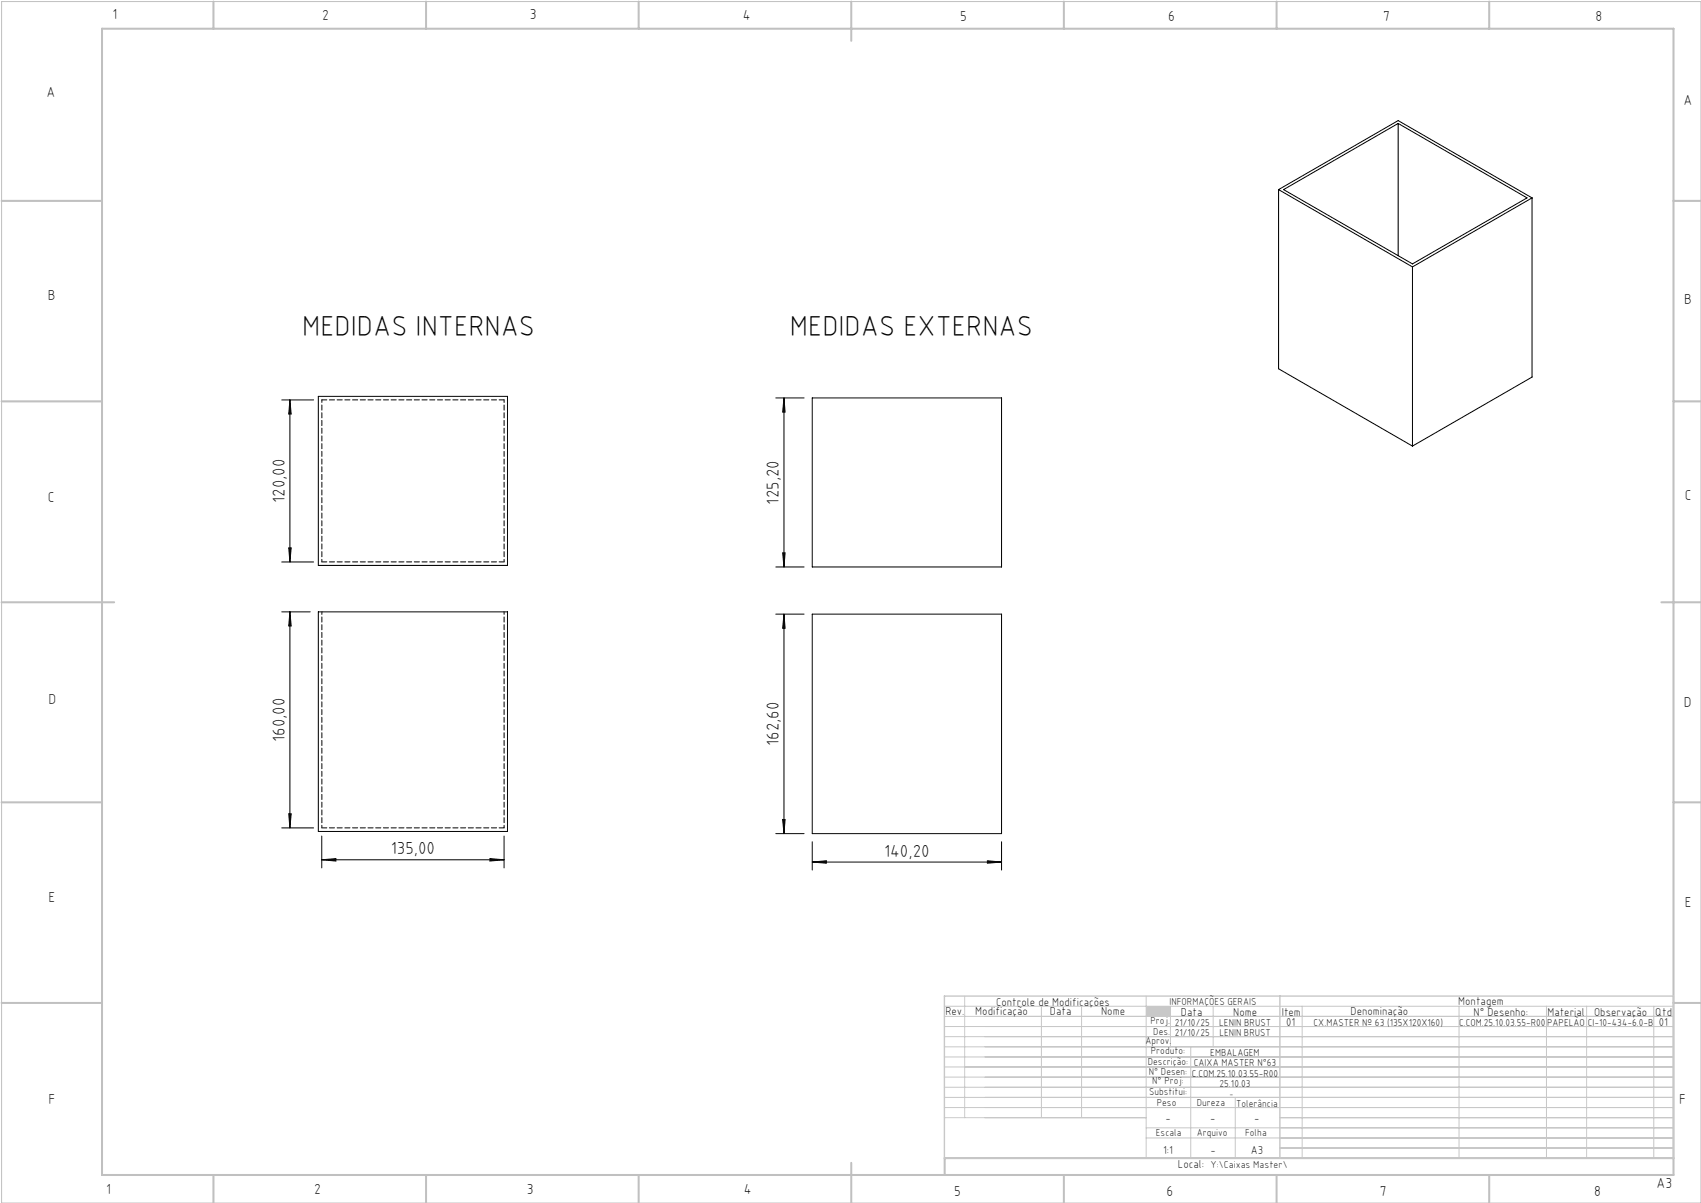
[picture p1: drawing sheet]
<svg xmlns="http://www.w3.org/2000/svg" width="420mm" height="297mm" viewBox="0 0 420 297" stroke-linecap="round" stroke-linejoin="round" font-family="sans-serif">
<path d="M.4 .4h419.6v296.6h-419.6z" fill="none" stroke="#c0c0c0" stroke-width=".25"/>
<g fill="none" stroke="#c0c0c0" stroke-width=".5">
<path d="M25.2 7.1h388v283h-388zM52.7 .4v6.7M105.2 .4v6.7M157.7 .4v6.7M210.2 .4v9.7M262.7 .4v6.7M315.2 .4v6.7M367.7 .4v6.7M.4 49.6h24.8M413.2 49.6h6.8M.4 99.1h24.8M413.2 99.1h6.8"/>
<path d="M.4 148.7h27.8M410.2 148.7h9.8M.4 198.1h24.8M413.2 198.1h6.8M.4 247.6h24.8M413.2 247.6h6.8M52.7 290.1v6.9M105.2 290.1v6.9M157.7 290.1v6.9M210.2 287.1v9.9M262.7 290.1v6.9M315.2 290.1v6.9"/>
<path d="M367.7 290.1v6.9M413.2 285.9h-179.9v4.2"/>
</g>
<g fill="none" stroke="#c3c8d2" stroke-width=".25">
<path d="M233.2 250.9h180M233.2 248.4h180M233.2 253.4h180M233.2 255.9h180M233.2 258.4h180M238.2 245.9v30M257.1 248.4v27.5M267.1 248.4v27.5M283 245.9v40M289 248.4v10M294 258.4v27.5M299.5 248.4v10"/>
<path d="M321.5 248.4v37.5M360.3 248.4v37.5M381.8 248.4v37.5M391.8 248.4v37.5M408.3 248.4v37.5M233.2 260.9h180M233.2 263.4h180M233.2 265.9h180M233.2 268.4h180M233.2 270.9h180M233.2 273.4h180M233.2 275.9h49.8"/>
<path d="M283 278.4h130.2M305 270.9v15M316 275.9h97.2M283 280.9h130.2M316 283.4h97.2"/>
</g>
<path d="M233.2 245.9h180v40h-180zM316 245.9v40" fill="none" stroke="#c3c8d2" stroke-width=".35"/>
<path d="M283 248.4h6v2.5h-6z" fill-rule="evenodd" fill="#c3c8d2"/>
<g fill="none" stroke="#000" stroke-width=".25">
<path d="M345.2 30.5v32.6M315.7 46.8v44.2l33.1 19.1M315.7 46.8l33.1 19.1M315.7 46.8l29.5-17 33.1 19.1M316.9 46.8l28.3-16.3 31.8 18.4-28.2 16.3zM378.3 48.9l-29.5 17M378.3 48.9v44.2l-29.5 17M348.8 65.9v44.2M69.6 98.7h7.8M71.6 98.7l.3 3.5h-.6zM71.6 98.7v40M78.6 97.9h46.7v41.7h-46.7z"/>
<path d="M191.6 98.2h6.9M193.6 98.2l.3 3.5h-.6zM193.6 98.2v41.8M200.6 98.2h46.7v41.8h-46.7zM69.6 138.7h7.8M71.3 135.3h.6l-.3 3.4zM191.6 140h6.9M193.3 136.5h.6l-.3 3.5zM69.6 151.1h7M71.6 151.1l.3 3.4h-.6zM71.6 151.1v53.3M78.6 151.1h46.7v54.2h-46.7z"/>
<path d="M191.6 151.6h6.9M193.6 151.6l.3 3.5h-.6zM193.6 151.6v54.2M200.6 151.6h46.7v54.2h-46.7zM69.6 204.4h7.8M71.3 200.9h.6l-.3 3.5zM79.4 212.3l3.5-.3v.6zM79.4 206.4v7.9M79.4 212.3h45.1M121 212l3.5 .3-3.5 .3zM124.5 206.4v7.9M191.6 205.8h6.9"/>
<path d="M193.3 202.3h.6l-.3 3.5zM200.6 212.8l3.4-.3v.6zM200.6 207.8v7M200.6 212.8h46.7M243.8 212.5l3.5 .3-3.5 .3zM247.3 207.8v7"/>
</g>
<g fill="#000">
<path d="M71.3 135.3h.6l-.3 3.4zM71.6 98.7l.3 3.5h-.6zM193.3 136.5h.6l-.3 3.5zM193.6 98.2l.3 3.5h-.6z"/>
<path d="M71.6 151.1l.3 3.4h-.6zM71.3 200.9h.6l-.3 3.5zM193.6 151.6l.3 3.5h-.6zM193.3 202.3h.6l-.3 3.5z"/>
<path d="M79.4 212.3l3.5-.3v.6zM121 212l3.5 .3-3.5 .3zM200.6 212.8l3.4-.3v.6zM243.8 212.5l3.5 .3-3.5 .3z"/>
</g>
<path d="M124.5 98.7v40M79.5 138.7v-40M79.5 151v53.4M124.5 151v53.4" fill="none" stroke="#000" stroke-width=".25" stroke-dasharray="1.3 .6" stroke-dashoffset=".6"/>
<path d="M79.5 98.7h45M124.5 138.7h-45M79.5 204.4h45" fill="none" stroke="#000" stroke-width=".25" stroke-dasharray="1.3 .6"/>
<g font-size="7.1">
<text x="74.6" y="82.9">MEDIDAS INTERNAS</text>
<text x="195" y="82.9">MEDIDAS EXTERNAS</text>
</g>
<g font-size="4.3">
<text x="70.3" y="124.2" transform="rotate(-90 70.3 124.2)">120,00</text>
<text x="192.3" y="124.6" transform="rotate(-90 192.3 124.6)">125,20</text>
<text x="70.3" y="183.2" transform="rotate(-90 70.3 183.2)">160,00</text>
<text x="192.3" y="184.2" transform="rotate(-90 192.3 184.2)">162,60</text>
<text x="96.5" y="211">135,00</text>
<text x="218.3" y="211.5">140,20</text>
</g>
<g font-size="3.6">
<text x="27.8" y="4.8">1</text>
<text x="79.5" y="4.9">2</text>
<text x="130.8" y="4.8">3</text>
<text x="183.4" y="4.9">4</text>
<text x="237.1" y="5.1">5</text>
<text x="288.4" y="5.2">6</text>
<text x="341.5" y="5.1">7</text>
<text x="394" y="5.2">8</text>
<text x="11.5" y="24">A</text>
<text x="415.7" y="25.8">A</text>
<text x="11.8" y="74.1">B</text>
<text x="415.8" y="75.1">B</text>
<text x="11.8" y="124">C</text>
<text x="416" y="123.5">C</text>
<text x="12" y="173.7">D</text>
<text x="415.8" y="174.7">D</text>
<text x="12" y="222.6">E</text>
<text x="416" y="223.9">E</text>
<text x="12" y="272.6">F</text>
<text x="414.6" y="272.6">F</text>
<text x="409" y="293.3">A3</text>
<text x="26.2" y="294.8">1</text>
<text x="77.6" y="294.8">2</text>
<text x="130.1" y="294.8">3</text>
<text x="183.7" y="294.7">4</text>
<text x="235.6" y="295.2">5</text>
<text x="288" y="295.2">6</text>
<text x="340.7" y="295.2">7</text>
<text x="393.6" y="295.2">8</text>
</g>
<g font-size="2.9">
<text x="240.8" y="250.6">Modificação</text>
<text x="259.2" y="250.6">Data</text>
<text x="271.9" y="250.6">Nome</text>
<text x="290.9" y="288.4">Local:</text>
</g>
<g font-size="2.8">
<text x="233.4" y="250.6">Rev.</text>
<text x="246" y="248.4">Controle de Modificações</text>
<text x="291.6" y="250.8">Data</text>
<text x="304.5" y="250.8">Nome</text>
<text x="316.5" y="250.9">Item</text>
<text x="333.5" y="250.5">Denominação</text>
<text x="360.1" y="248.2">Montagem</text>
<text x="363.9" y="250.8">N° Desenho:</text>
<text x="382.1" y="250.8">Material</text>
<text x="393.6" y="250.8">Observação</text>
<text x="408.7" y="250.9">Qtd</text>
<text x="317.6" y="253.3">01</text>
<text x="409.6" y="253.3">01</text>
<text x="287.7" y="276.9">-</text>
<text x="298.8" y="276.9">-</text>
<text x="309.7" y="276.9">-</text>
<text x="287.2" y="284.8">1:1</text>
<text x="298.9" y="284.8">-</text>
<text x="308.8" y="284.8">A3</text>
</g>
<g font-size="2.5">
<text x="288.7" y="248.2">INFORMAÇÕES GERAIS</text>
<text x="282.8" y="257.8">Aprov.</text>
<text x="284.1" y="252.9">Proj.</text>
<text x="284.8" y="255.4">Des.</text>
<text x="290.1" y="255.8">21/10/25</text>
<text x="290.1" y="253.3">21/10/25</text>
<text x="301" y="253.3">LENIN BRUST</text>
<text x="301.1" y="255.8">LENIN BRUST</text>
<text x="324.3" y="253.3">CX.MASTER Nº 63 (135X120X160)</text>
<text x="360.3" y="253.3">C.COM.25.10.03.55-R00</text>
<text x="382" y="253.3">PAPELÃO</text>
<text x="392" y="253.3">CI-10-434-6.0-B</text>
<text x="283.4" y="262.9">Descrição:</text>
<text x="284.2" y="260.3">Produto:</text>
<text x="294.7" y="263.3">CAIXA MASTER N°63</text>
<text x="298.8" y="260.7">EMBALAGEM</text>
<text x="283.7" y="265.4">N° Desen:</text>
<text x="284.5" y="267.7">N° Proj:</text>
<text x="294.3" y="265.9">C.COM.25.10.03.55-R00</text>
<text x="301.1" y="268.3">25.10.03</text>
<text x="283.7" y="270.4">Substitui:</text>
<text x="285.6" y="273">Peso</text>
<text x="295.5" y="273">Dureza</text>
<text x="305.2" y="273.3">Tolerância</text>
<text x="285.4" y="280.4">Escala</text>
<text x="295.5" y="280.4">Arquivo</text>
<text x="307.5" y="280.4">Folha</text>
<text x="298.9" y="288.4">Y:\Caixas Master\</text>
</g>
<text font-size="2.1" x="303.5" y="270.9">-</text>
</svg>
